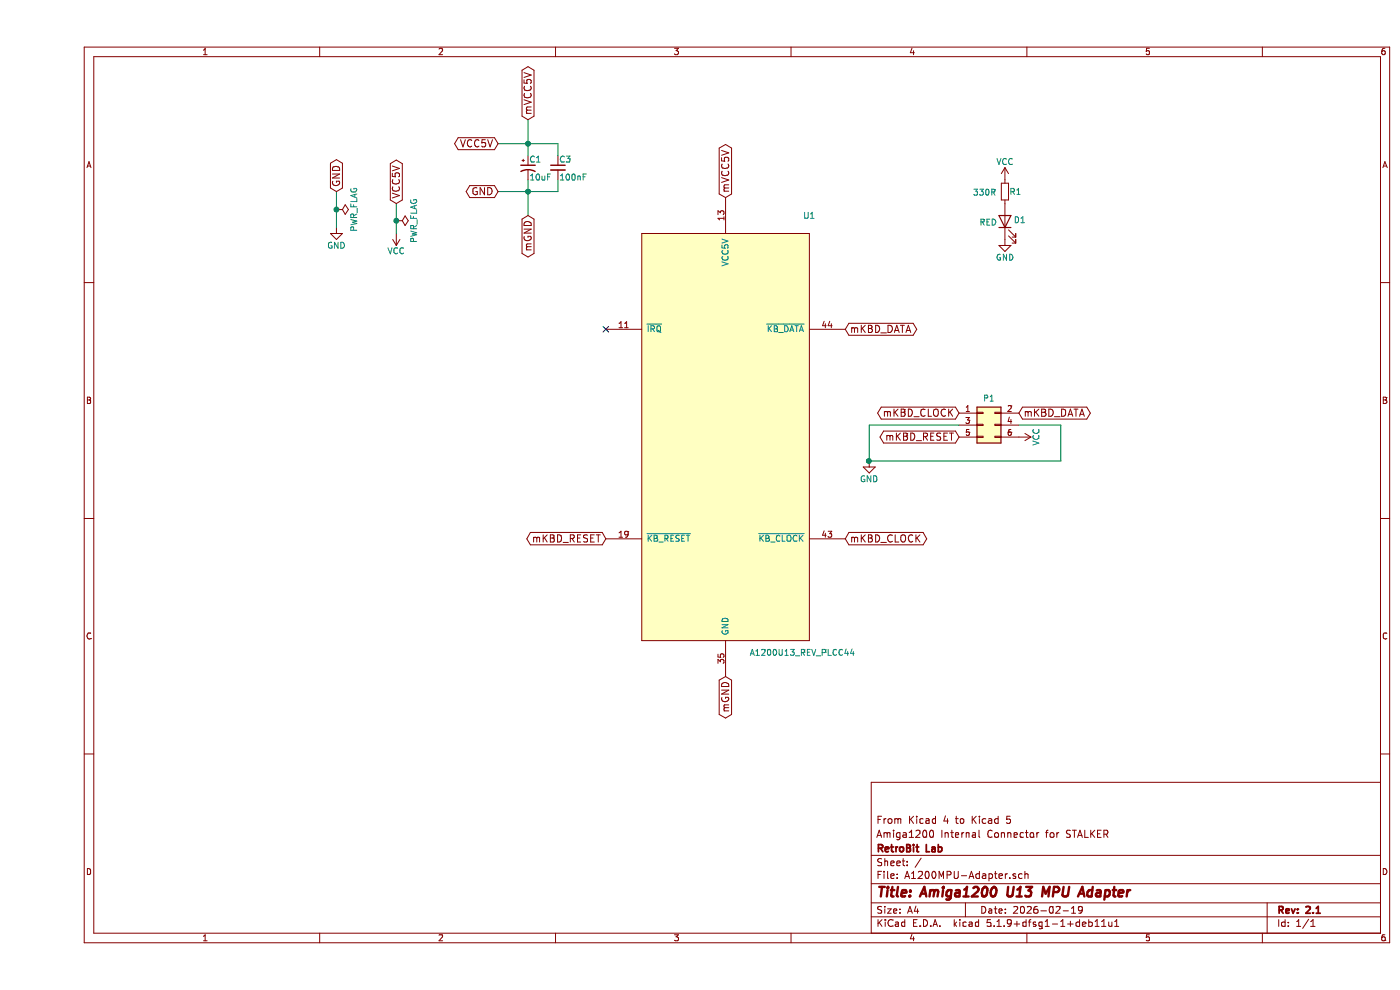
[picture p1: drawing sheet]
EESchema Schematic File Version 4
EELAYER 30 0
EELAYER END
$Descr A4 11693 8268
encoding utf-8
Sheet 1 1
Title "Amiga1200 U13 MPU Adapter"
Date "2026-02-19"
Rev "2.1"
Comp "RetroBit Lab"
Comment1 "Amiga1200 Internal Connector for STALKER"
Comment2 "From Kicad 4 to Kicad 5"
Comment3 ""
Comment4 ""
$EndDescr
$Comp
L RetroBitLab:A1200U13_REV_PLCC44 U1
U 1 1
P 5750 3650
F 0 "U1" H 6450 5500 50  0000 C CNN
F 1 "A1200U13_REV_PLCC44" H 5950 1850 50  0000 L CNN
F 2 "RetroBitLab:PLCC-44_THT-Socket_3D" H 5750 3650 60  0001 C CNN
F 3 "" H 5750 3650 60  0000 C CNN
	1    5750 3650
	1    0    0    -1  
$EndComp
Text GLabel 5750 1650 1    60   BiDi ~ 0
mVCC5V
$Comp
L Device:CP1_Small C1
U 1 1
P 4100 1400
F 0 "C1" H 4110 1470 50  0000 L CNN
F 1 "10uF" H 4110 1320 50  0000 L CNN
F 2 "Capacitor_Tantalum_SMD:CP_EIA-3216-12_Kemet-S_Pad1.58x1.35mm_HandSolder" H 4100 1400 50  0001 C CNN
F 3 "https://datasheet.lcsc.com/lcsc/1811151641_Sunlord-TC212A106K016Y_C108529.pdf" H 4100 1400 50  0001 C CNN
F 4 "C108529" H 4100 1400 50  0001 C CNN "LCSC"
	1    4100 1400
	1    0    0    -1  
$EndComp
Wire Wire Line
	4100 1000 4100 1200
Wire Wire Line
	3850 1200 4100 1200
Connection ~ 4100 1200
Wire Wire Line
	4100 1500 4100 1600
Text GLabel 3850 1200 0    60   BiDi ~ 0
VCC5V
Text GLabel 3850 1600 0    60   BiDi ~ 0
GND
Text GLabel 4100 1000 1    60   BiDi ~ 0
mVCC5V
Text GLabel 5750 5650 3    60   BiDi ~ 0
mGND
Text GLabel 4100 1800 3    60   BiDi ~ 0
mGND
$Comp
L power:GND #PWR01
U 1 1
P 2500 1900
F 0 "#PWR01" H 2500 1650 50  0001 C CNN
F 1 "GND" H 2500 1750 50  0000 C CNN
F 2 "" H 2500 1900 50  0001 C CNN
F 3 "" H 2500 1900 50  0001 C CNN
	1    2500 1900
	1    0    0    -1  
$EndComp
Text GLabel 2500 1600 1    60   BiDi ~ 0
GND
Wire Wire Line
	2500 1600 2500 1750
$Comp
L power:PWR_FLAG #FLG02
U 1 1
P 2500 1750
F 0 "#FLG02" H 2500 1825 50  0001 C CNN
F 1 "PWR_FLAG" H 2500 1900 50  0000 C CNN
F 2 "" H 2500 1750 50  0001 C CNN
F 3 "" H 2500 1750 50  0001 C CNN
	1    2500 1750
	0    1    1    0   
$EndComp
Text GLabel 3000 1700 1    60   BiDi ~ 0
VCC5V
Wire Wire Line
	3000 1700 3000 1845
$Comp
L power:VCC #PWR03
U 1 1
P 3000 1950
F 0 "#PWR03" H 3000 1800 50  0001 C CNN
F 1 "VCC" H 3000 2100 50  0000 C CNN
F 2 "" H 3000 1950 50  0001 C CNN
F 3 "" H 3000 1950 50  0001 C CNN
	1    3000 1950
	-1   0    0    1   
$EndComp
$Comp
L power:PWR_FLAG #FLG04
U 1 1
P 3000 1845
F 0 "#FLG04" H 3000 1920 50  0001 C CNN
F 1 "PWR_FLAG" H 3000 1995 50  0000 C CNN
F 2 "" H 3000 1845 50  0001 C CNN
F 3 "" H 3000 1845 50  0001 C CNN
	1    3000 1845
	0    1    1    0   
$EndComp
$Comp
L power:VCC #PWR05
U 1 1
P 8200 3650
F 0 "#PWR05" H 8200 3500 50  0001 C CNN
F 1 "VCC" H 8200 3800 50  0000 C CNN
F 2 "" H 8200 3650 50  0001 C CNN
F 3 "" H 8200 3650 50  0001 C CNN
	1    8200 3650
	0    1    1    0   
$EndComp
Text GLabel 6750 2750 2    60   BiDi ~ 0
mKBD_DATA
Text GLabel 8200 3450 2    60   BiDi ~ 0
mKBD_DATA
Text GLabel 6750 4500 2    60   BiDi ~ 0
mKBD_CLOCK
Text GLabel 7700 3450 0    60   BiDi ~ 0
mKBD_CLOCK
Text GLabel 4750 4500 0    60   BiDi ~ 0
mKBD_RESET
Text GLabel 7700 3650 0    60   BiDi ~ 0
mKBD_RESET
Wire Wire Line
	8550 3550 8550 3850
Wire Wire Line
	8550 3850 6950 3850
Wire Wire Line
	6950 3850 6950 3550
Wire Wire Line
	6950 3550 7700 3550
$Comp
L power:GND #PWR06
U 1 1
P 6950 3850
F 0 "#PWR06" H 6950 3600 50  0001 C CNN
F 1 "GND" H 6950 3700 50  0000 C CNN
F 2 "" H 6950 3850 50  0001 C CNN
F 3 "" H 6950 3850 50  0001 C CNN
	1    6950 3850
	1    0    0    -1  
$EndComp
Connection ~ 6950 3850
$Comp
L Device:R_Small R1
U 1 1
P 8085 1600
F 0 "R1" H 7945 1605 50  0000 L CNN
F 1 "330R" H 8155 1610 50  0000 L CNN
F 2 "Resistor_SMD:R_1206_3216Metric_Pad1.30x1.75mm_HandSolder" H 8085 1600 50  0001 C CNN
F 3 "https://datasheet.lcsc.com/lcsc/1811141443_Ever-Ohms-Tech-CR1206F330RP05Z_C245520.pdf" H 8085 1600 50  0001 C CNN
F 4 "C245520" H 8085 1600 50  0001 C CNN "LCSC"
	1    8085 1600
	-1   0    0    1   
$EndComp
$Comp
L power:GND #PWR07
U 1 1
P 8085 2000
F 0 "#PWR07" H 8085 1750 50  0001 C CNN
F 1 "GND" H 8085 1850 50  0000 C CNN
F 2 "" H 8085 2000 50  0001 C CNN
F 3 "" H 8085 2000 50  0001 C CNN
	1    8085 2000
	1    0    0    -1  
$EndComp
$Comp
L power:VCC #PWR08
U 1 1
P 8085 1500
F 0 "#PWR08" H 8085 1350 50  0001 C CNN
F 1 "VCC" H 8085 1650 50  0000 C CNN
F 2 "" H 8085 1500 50  0001 C CNN
F 3 "" H 8085 1500 50  0001 C CNN
	1    8085 1500
	1    0    0    -1  
$EndComp
Wire Wire Line
	3850 1600 4100 1600
Connection ~ 4100 1600
$Comp
L Device:C_Small C3
U 1 1
P 4350 1400
F 0 "C3" H 4360 1470 50  0000 L CNN
F 1 "100nF" H 4360 1320 50  0000 L CNN
F 2 "Capacitor_SMD:C_1206_3216Metric_Pad1.33x1.80mm_HandSolder" H 4350 1400 50  0001 C CNN
F 3 "https://datasheet.lcsc.com/lcsc/1810221109_Samsung-Electro-Mechanics-CL31B104KBCNNNC_C24497.pdf" H 4350 1400 50  0001 C CNN
F 4 "C24497" H 4350 1400 50  0001 C CNN "LCSC"
	1    4350 1400
	1    0    0    -1  
$EndComp
Wire Wire Line
	4350 1300 4350 1200
Wire Wire Line
	4350 1500 4350 1600
Wire Wire Line
	4100 1200 4100 1300
Wire Wire Line
	4100 1200 4350 1200
Wire Wire Line
	4100 1600 4100 1800
Wire Wire Line
	4100 1600 4350 1600
$Comp
L Connector_Generic:Conn_02x03_Odd_Even P1
U 1 1
P 7900 3550
F 0 "P1" H 7950 3775 50  0000 C CNN
F 1 "Conn_02x03_Odd_Even" H 7950 3776 50  0001 C CNN
F 2 "Connector_IDC:IDC-Header_2x03_P2.54mm_Vertical" H 7900 3550 50  0001 C CNN
F 3 "~" H 7900 3550 50  0001 C CNN
	1    7900 3550
	1    0    0    -1  
$EndComp
Wire Wire Line
	8200 3550 8550 3550
$Comp
L Device:LED D1
U 1 1
P 8085 1850
F 0 "D1" V 8095 1675 50  0000 L CNN
F 1 "RED" V 8075 1915 50  0000 L CNN
F 2 "LED_SMD:LED_1206_3216Metric_Pad1.42x1.75mm_HandSolder" H 8085 1850 50  0001 C CNN
F 3 "https://datasheet.lcsc.com/lcsc/1811151241_Everlight-Elec-15-21-R6C-FQ1R1B-2T_C93133.pdf" H 8085 1850 50  0001 C CNN
F 4 "C93133" V 8085 1850 50  0001 C CNN "LCSC"
	1    8085 1850
	0    -1   -1   0   
$EndComp
Connection ~ 3000 1845
Wire Wire Line
	3000 1845 3000 1950
Connection ~ 2500 1750
Wire Wire Line
	2500 1750 2500 1900
NoConn ~ 4750 2750
$EndSCHEMATC
